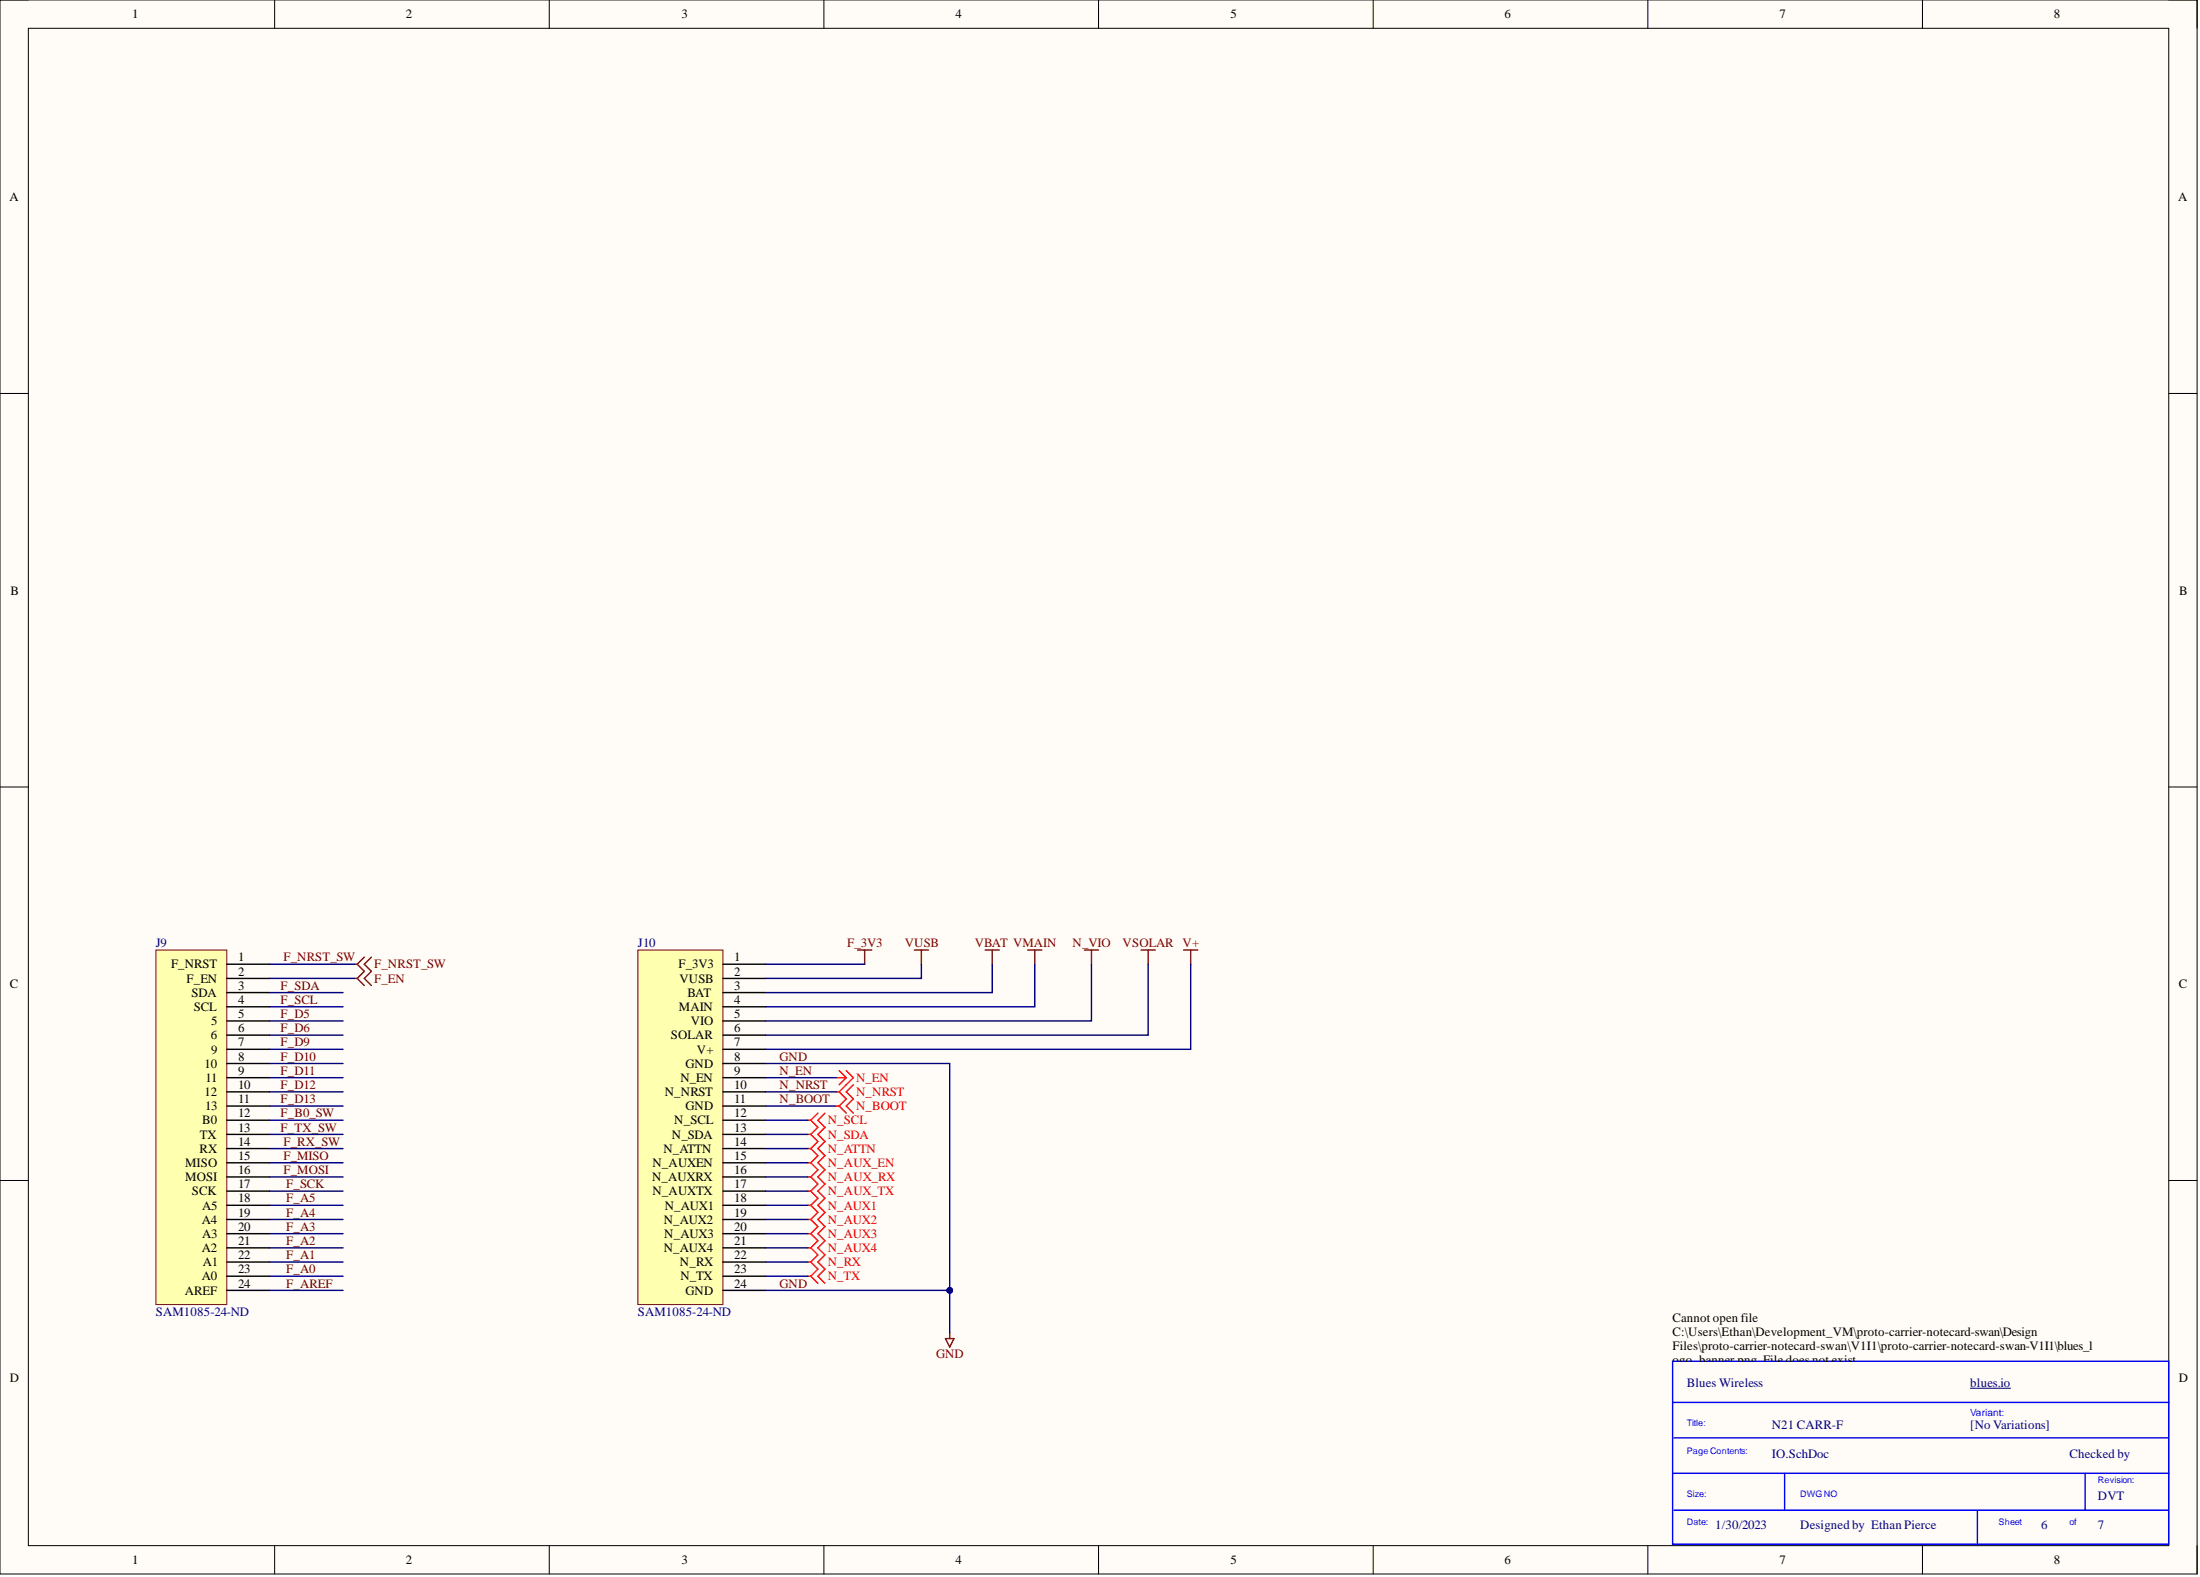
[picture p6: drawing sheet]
<svg xmlns="http://www.w3.org/2000/svg" width="393mm" height="282mm" viewBox="0 0 393 282" stroke-linecap="round" stroke-linejoin="round" font-family="sans-serif">
<path d="M0 0h392.8v281.3h-392.8z" fill-rule="evenodd" fill="#fffcf8"/>
<path d="M0 0h392.8v281.3h-392.8z" fill="none" stroke="#000" stroke-width=".18"/>
<path d="M5.1 5.1h382.7v271.2h-382.7z" fill-rule="evenodd" fill="#fffcf8"/>
<g fill="none" stroke="#000" stroke-width=".18">
<path d="M0 0h5.1M49.1 0v5.1M98.2 0v5.1M147.3 0v5.1M196.4 0v5.1M245.5 0v5.1M294.6 0v5.1M343.7 0v5.1M387.8 0h5v5.1M5.1 5.1h382.7v271.2h-382.7zM0 70.3h5.1M387.8 70.3h5"/>
<path d="M0 140.7h5.1M387.8 140.7h5M0 211h5.1M387.8 211h5M49.1 276.3v5M98.2 276.3v5M147.3 276.3v5M196.4 276.3v5M245.5 276.3v5M294.6 276.3v5M343.7 276.3v5M392.8 276.3v5"/>
</g>
<path d="M299.1 243.3h88.7v32.7h-88.7zM299.1 250.7h88.7M299.3 257h88.5M299.1 263.3h88.7M299.3 269.9h88.5M319.1 263.3v6.6M353.5 269.9v6.4M372.8 263.3v6.6" fill="none" stroke="#00f" stroke-width=".25"/>
<path d="M352.3 248.1h7.2" fill="none" stroke="#000080" stroke-width=".18"/>
<g fill="none" stroke="#800000" stroke-width=".25">
<path d="M63.4 172.3h.5M63.4 174.9h.5M63.9 172.3l1.2 1.3-1.2 1.3M63.9 174.9l1.2 1.2M65.1 171.1l-1.2 1.2M66.4 171.1l-1.3 1.2 1.3 1.3-1.3 1.3 1.3 1.2M153.3 169.8h2.6M154.6 169.8v2.5M163.5 169.8h2.5M164.7 169.8v2.5M176.1 169.8h2.6M177.4 169.8v2.5"/>
<path d="M183.7 169.8h2.6M185 169.8v2.5M193.9 169.8h2.5M195.1 169.8v2.5M204 169.8h2.6M205.3 169.8v2.5M211.6 169.8h2.6M212.9 169.8v2.5M169 239.3h1.6l-.8 1.5zM169.8 238.2v1.1"/>
</g>
<g fill="none" stroke="#f00" stroke-width=".25">
<path d="M146.2 199l-1.2 1.2M147.5 199l-1.3 1.2 1.3 1.3-1.3 1.3 1.3 1.2-1.3 1.3 1.3 1.3-1.3 1.2 1.3 1.3-1.3 1.3 1.3 1.2-1.3 1.3 1.3 1.3-1.3 1.2 1.3 1.3-1.3 1.3 1.3 1.2-1.3 1.3 1.3 1.3-1.3 1.2 1.3 1.3-1.3 1.3 1.3 1.2-1.3 1.3 1.3 1.3M149.5 195.2h.5M149.5 192.6h1.8M150 195.2l1.3 1.2M150 191.4l1.3 1.2M151.3 191.4l1.3 1.2-2.6 2.6M151.3 192.6l-1.3 1.3M152.6 193.9l-1.3 1.3 1.3 1.2M144.5 207.8h.5M144.5 210.4h.5M144.5 212.9h.5"/>
<path d="M144.5 215.4h.5M144.5 218h.5M144.5 205.3h.5M144.5 202.8h.5M144.5 200.2h.5M145 207.8l1.2 1.3-1.2 1.3M145 205.3l1.2 1.3-1.2 1.2M145 210.4l1.2 1.2-1.2 1.3M145 212.9l1.2 1.3-1.2 1.2M145 215.4l1.2 1.3-1.2 1.3M145 218l1.2 1.2-1.2 1.3M145 202.8l1.2 1.2-1.2 1.3"/>
<path d="M145 200.2l1.2 1.3-1.2 1.3M144.5 220.5h.5M144.5 223h.5M144.5 225.6h.5M144.5 228.1h.5M145 220.5l1.2 1.3-1.2 1.2M145 223l1.2 1.3-1.2 1.3M145 225.6l1.2 1.2-1.2 1.3M145 228.1l1.2 1.3"/>
</g>
<path d="M114 169.8h15.3v63.4h-15.3z" fill-rule="evenodd" fill="#ffffb0"/>
<path d="M114 169.8h15.3v63.4h-15.3z" fill="none" stroke="#800000" stroke-width=".18"/>
<g fill="none" stroke="#000" stroke-width=".25">
<path d="M129.3 172.3h7.6M129.3 174.9h7.6M129.3 177.4h7.6M129.3 179.9h7.6M129.3 182.5h7.6M129.3 185h7.6M129.3 187.6h7.6M129.3 190.1h7.6M129.3 192.6h7.6M129.3 195.2h7.6M129.3 197.7h7.6M129.3 200.2h7.6"/>
<path d="M129.3 202.8h7.6M129.3 205.3h7.6M129.3 207.8h7.6M129.3 210.4h7.6M129.3 212.9h7.6M129.3 215.4h7.6M129.3 218h7.6M129.3 220.5h7.6M129.3 223h7.6M129.3 225.6h7.6M129.3 228.1h7.6M129.3 230.6h7.6"/>
</g>
<path d="M27.9 169.8h12.7v63.4h-12.7z" fill-rule="evenodd" fill="#ffffb0"/>
<path d="M27.9 169.8h12.7v63.4h-12.7z" fill="none" stroke="#800000" stroke-width=".18"/>
<g fill="none" stroke="#000" stroke-width=".25">
<path d="M40.6 172.3h7.6M40.6 174.9h7.6M40.6 177.4h7.6M40.6 179.9h7.6M40.6 182.5h7.6M40.6 185h7.6M40.6 187.6h7.6M40.6 190.1h7.6M40.6 192.6h7.6M40.6 195.2h7.6M40.6 197.7h7.6M40.6 200.2h7.6"/>
<path d="M40.6 202.8h7.6M40.6 205.3h7.6M40.6 207.8h7.6M40.6 210.4h7.6M40.6 212.9h7.6M40.6 215.4h7.6M40.6 218h7.6M40.6 220.5h7.6M40.6 223h7.6M40.6 225.6h7.6M40.6 228.1h7.6M40.6 230.6h7.6"/>
</g>
<g fill="none" stroke="#000080" stroke-width=".25">
<path d="M48.2 179.9h13.1M48.2 177.4h13.1M48.2 174.9h15.2M48.2 172.3h15.2M136.9 172.3h17.7M164.7 172.3v2.6h-27.8M177.4 172.3v5.1h-40.5M185 172.3v7.6h-48.1M195.1 172.3v10.2h-58.2M205.3 172.3v12.7h-68.4M212.9 172.3v15.3h-76M48.2 197.7h13.1"/>
<path d="M48.2 195.2h13.1M48.2 192.6h13.1M48.2 190.1h13.1M48.2 187.6h13.1M48.2 185h13.1M48.2 182.5h13.1M136.9 195.2h12.6M136.9 192.6h12.6M48.2 218h13.1M48.2 215.4h13.1M48.2 212.9h13.1M48.2 210.4h13.1"/>
<path d="M48.2 207.8h13.1M48.2 205.3h13.1M48.2 202.8h13.1M48.2 200.2h13.1M136.9 218h7.6M136.9 215.4h7.6M136.9 212.9h7.6M136.9 210.4h7.6M136.9 207.8h7.6M136.9 205.3h7.6M136.9 202.8h7.6M136.9 200.2h7.6"/>
<path d="M48.2 230.6h13.1M48.2 228.1h13.1M48.2 225.6h13.1M48.2 223h13.1M48.2 220.5h13.1M136.9 230.6h32.9M136.9 228.1h7.6M136.9 225.6h7.6M136.9 223h7.6M136.9 220.5h7.6"/>
</g>
<circle cx="169.8" cy="230.6" r=".51" fill="#000080"/>
<circle cx="169.8" cy="230.6" r=".51" fill="none" stroke="#000080" stroke-width=".18"/>
<path d="M136.9 190.1h32.9v48.1M136.9 197.7h12.6" fill="none" stroke="#000080" stroke-width=".25"/>
<circle cx="169.8" cy="230.6" r=".51" fill="#000080"/>
<circle cx="169.8" cy="230.6" r=".51" fill="none" stroke="#000080" stroke-width=".18"/>
<path d="M149.5 197.7h.5M150 197.7l1.3 1.3M151.3 196.4l-1.3 1.3M152.6 196.4l-1.3 1.3 1.3 1.3" fill="none" stroke="#f00" stroke-width=".25"/>
<g font-size="2.3">
<text x="23.7" y="3.3">1</text>
<text x="72.6" y="3.3">2</text>
<text x="121.8" y="3.3">3</text>
<text x="170.8" y="3.3">4</text>
<text x="220" y="3.3">5</text>
<text x="269" y="3.3">6</text>
<text x="318.1" y="3.3">7</text>
<text x="367.2" y="3.3">8</text>
<text x="1.7" y="35.9">A</text>
<text x="389.4" y="35.9">A</text>
<text x="1.9" y="106.3">B</text>
<text x="389.6" y="106.3">B</text>
<text x="30.6" y="173.1">F_NRST</text>
<text x="42.6" y="171.8">1</text>
<text x="121.3" y="173.1">F_3V3</text>
<text x="131.3" y="171.8">1</text>
<text x="1.8" y="176.6">C</text>
<text x="33.4" y="175.6">F_EN</text>
<text x="34.2" y="178.2">SDA</text>
<text x="42.6" y="174.4">2</text>
<text x="42.6" y="176.9">3</text>
<text x="42.6" y="179.4">4</text>
<text x="121.5" y="175.6">VUSB</text>
<text x="122.9" y="178.2">BAT</text>
<text x="131.3" y="174.4">2</text>
<text x="131.3" y="176.9">3</text>
<text x="131.3" y="179.4">4</text>
<text x="389.5" y="176.6">C</text>
<text x="34.6" y="180.7">SCL</text>
<text x="37.7" y="185.8">6</text>
<text x="37.8" y="183.2">5</text>
<text x="42.6" y="182">5</text>
<text x="42.6" y="184.5">6</text>
<text x="120" y="185.8">SOLAR</text>
<text x="121.4" y="180.7">MAIN</text>
<text x="123.5" y="183.2">VIO</text>
<text x="131.3" y="182">5</text>
<text x="131.3" y="184.5">6</text>
<text x="36.6" y="190.8">10</text>
<text x="37.8" y="188.3">9</text>
<text x="42.6" y="187">7</text>
<text x="42.6" y="189.6">8</text>
<text x="122.6" y="190.8">GND</text>
<text x="124.6" y="188.3">V+</text>
<text x="131.3" y="187">7</text>
<text x="131.3" y="189.6">8</text>
<text x="36.6" y="195.9">12</text>
<text x="36.7" y="193.4">11</text>
<text x="42.6" y="192.1">9</text>
<text x="42.6" y="194.6">10</text>
<text x="42.6" y="197.2">11</text>
<text x="118.9" y="195.9">N_NRST</text>
<text x="121.7" y="193.4">N_EN</text>
<text x="131.3" y="192.1">9</text>
<text x="131.3" y="194.6">10</text>
<text x="131.3" y="197.2">11</text>
<text x="35.7" y="203.5">TX</text>
<text x="36.2" y="201">B0</text>
<text x="36.7" y="198.5">13</text>
<text x="42.6" y="199.7">12</text>
<text x="42.6" y="202.3">13</text>
<text x="120.1" y="203.5">N_SDA</text>
<text x="120.6" y="201">N_SCL</text>
<text x="122.6" y="198.5">GND</text>
<text x="131.3" y="199.7">12</text>
<text x="131.3" y="202.3">13</text>
<text x="33.1" y="208.6">MISO</text>
<text x="35.7" y="206.1">RX</text>
<text x="42.6" y="204.8">14</text>
<text x="42.6" y="207.3">15</text>
<text x="42.6" y="209.9">16</text>
<text x="116.7" y="208.6">N_AUXEN</text>
<text x="118.6" y="206.1">N_ATTN</text>
<text x="131.3" y="204.8">14</text>
<text x="131.3" y="207.3">15</text>
<text x="131.3" y="209.9">16</text>
<text x="33.1" y="211.1">MOSI</text>
<text x="34.3" y="213.7">SCK</text>
<text x="42.6" y="212.4">17</text>
<text x="42.6" y="214.9">18</text>
<text x="116.6" y="211.1">N_AUXRX</text>
<text x="116.7" y="213.7">N_AUXTX</text>
<text x="131.3" y="212.4">17</text>
<text x="131.3" y="214.9">18</text>
<text x="36.1" y="218.7">A4</text>
<text x="36.2" y="216.2">A5</text>
<text x="36.2" y="221.3">A3</text>
<text x="42.6" y="217.5">19</text>
<text x="42.6" y="220">20</text>
<text x="118.7" y="218.7">N_AUX2</text>
<text x="118.8" y="221.3">N_AUX3</text>
<text x="118.9" y="216.2">N_AUX1</text>
<text x="131.3" y="217.5">19</text>
<text x="131.3" y="220">20</text>
<text x="36.1" y="223.8">A2</text>
<text x="36.2" y="226.3">A1</text>
<text x="42.6" y="222.5">21</text>
<text x="42.6" y="225.1">22</text>
<text x="42.6" y="227.6">23</text>
<text x="118.7" y="223.8">N_AUX4</text>
<text x="121.6" y="226.3">N_RX</text>
<text x="131.3" y="222.5">21</text>
<text x="131.3" y="225.1">22</text>
<text x="131.3" y="227.6">23</text>
<text x="33" y="231.4">AREF</text>
<text x="36.1" y="228.9">A0</text>
<text x="42.6" y="230.1">24</text>
<text x="121.7" y="228.9">N_TX</text>
<text x="122.6" y="231.4">GND</text>
<text x="131.3" y="230.1">24</text>
<text x="299.1" y="236.2">Cannot open file</text>
<text x="299.1" y="238.8">C:\Users\Ethan\Development_VM\proto-carrier-notecard-swan\Design</text>
<text x="299.1" y="241.3">Files\proto-carrier-notecard-swan\V1I1\proto-carrier-notecard-swan-V1I1\blues_l</text>
<text x="299.1" y="243.8">ogo_banner.png. File does not exist.</text>
<text x="1.8" y="246.9">D</text>
<text x="389.5" y="246.9">D</text>
<text x="23.7" y="279.6">1</text>
<text x="72.6" y="279.6">2</text>
<text x="121.8" y="279.6">3</text>
<text x="170.8" y="279.6">4</text>
<text x="220" y="279.6">5</text>
<text x="269" y="279.6">6</text>
<text x="318.1" y="279.6">7</text>
<text x="367.2" y="279.6">8</text>
</g>
<g font-size="2.3" fill="#000080">
<text x="27.9" y="169.3">J9</text>
<text x="114" y="169.3">J10</text>
<text x="27.9" y="235.2">SAM1085-24-ND</text>
<text x="114" y="235.2">SAM1085-24-ND</text>
<text x="301.6" y="247.9">Blues Wireless</text>
<text x="352.3" y="247.9">blues.io</text>
<text x="316.8" y="255.5">N21 CARR-F</text>
<text x="352.3" y="255.5">[No Variations]</text>
<text x="316.8" y="260.5">IO.SchDoc</text>
<text x="370" y="260.5">Checked by</text>
<text x="375.1" y="268.2">DVT</text>
<text x="306.7" y="273.2">1/30/2023</text>
<text x="321.9" y="273.2">Designed by Ethan Pierce</text>
<text x="365" y="273.2">6</text>
<text x="375.1" y="273.2">7</text>
</g>
<g font-size="2.3" fill="#800000">
<text x="50.7" y="171.8">F_NRST_SW</text>
<text x="66.9" y="173.1">F_NRST_SW</text>
<text x="151.5" y="169.3">F_3V3</text>
<text x="161.8" y="169.3">VUSB</text>
<text x="174.3" y="169.3">VBAT VMAIN</text>
<text x="191.8" y="169.3">N_VIO</text>
<text x="200.7" y="169.3">VSOLAR V+</text>
<text x="66.9" y="175.6">F_EN</text>
<text x="139.4" y="189.6">GND</text>
<text x="139.4" y="194.6">N_NRST</text>
<text x="139.4" y="192.1">N_EN</text>
<text x="139.4" y="197.2">N_BOOT</text>
<text x="139.4" y="230.1">GND</text>
<text x="167.4" y="242.8">GND</text>
</g>
<g font-size="2.3" fill="#600">
<text x="50.2" y="179.4">F_SCL</text>
<text x="50.2" y="176.9">F_SDA</text>
<text x="50.2" y="184.5">F_D6</text>
<text x="50.2" y="182">F_D5</text>
<text x="50.2" y="189.6">F_D10</text>
<text x="50.2" y="187">F_D9</text>
<text x="50.2" y="197.2">F_D13</text>
<text x="50.2" y="194.6">F_D12</text>
<text x="50.2" y="192.1">F_D11</text>
<text x="50.2" y="202.3">F_TX_SW</text>
<text x="50.2" y="199.7">F_B0_SW</text>
<text x="50.7" y="209.9">F_MOSI</text>
<text x="50.7" y="207.3">F_MISO</text>
<text x="50.7" y="204.8">F_RX_SW</text>
<text x="51.2" y="214.9">F_A5</text>
<text x="51.2" y="212.4">F_SCK</text>
<text x="51.2" y="220">F_A3</text>
<text x="51.2" y="217.5">F_A4</text>
<text x="51.2" y="227.6">F_A0</text>
<text x="51.2" y="225.1">F_A1</text>
<text x="51.2" y="222.5">F_A2</text>
<text x="51.2" y="230.1">F_AREF</text>
</g>
<g font-size="2.3" fill="#f00">
<text x="153.1" y="195.9">N_NRST</text>
<text x="153.1" y="193.4">N_EN</text>
<text x="148" y="203.5">N_SDA</text>
<text x="148" y="201">N_SCL</text>
<text x="153.1" y="198.5">N_BOOT</text>
<text x="148" y="208.6">N_AUX_EN</text>
<text x="148" y="206.1">N_ATTN</text>
<text x="148" y="211.1">N_AUX_RX</text>
<text x="148" y="213.7">N_AUX_TX</text>
<text x="148" y="216.2">N_AUX1</text>
<text x="148" y="218.7">N_AUX2</text>
<text x="148" y="221.3">N_AUX3</text>
<text x="148" y="223.8">N_AUX4</text>
<text x="148" y="226.3">N_RX</text>
<text x="148" y="228.9">N_TX</text>
</g>
<text font-size="1.8" fill="#00f" x="352.3" y="253">Variant:</text>
<g font-size="1.6" fill="#00f">
<text x="301.6" y="254.9">Title:</text>
<text x="301.6" y="260">Page Contents:</text>
<text x="301.6" y="267.6">Size:</text>
<text x="321.9" y="267.6">DWGNO</text>
<text x="375.1" y="265">Revision:</text>
<text x="301.6" y="272.6">Date:</text>
<text x="357.3" y="272.6">Sheet</text>
<text x="370" y="272.6">of</text>
</g>
</svg>
